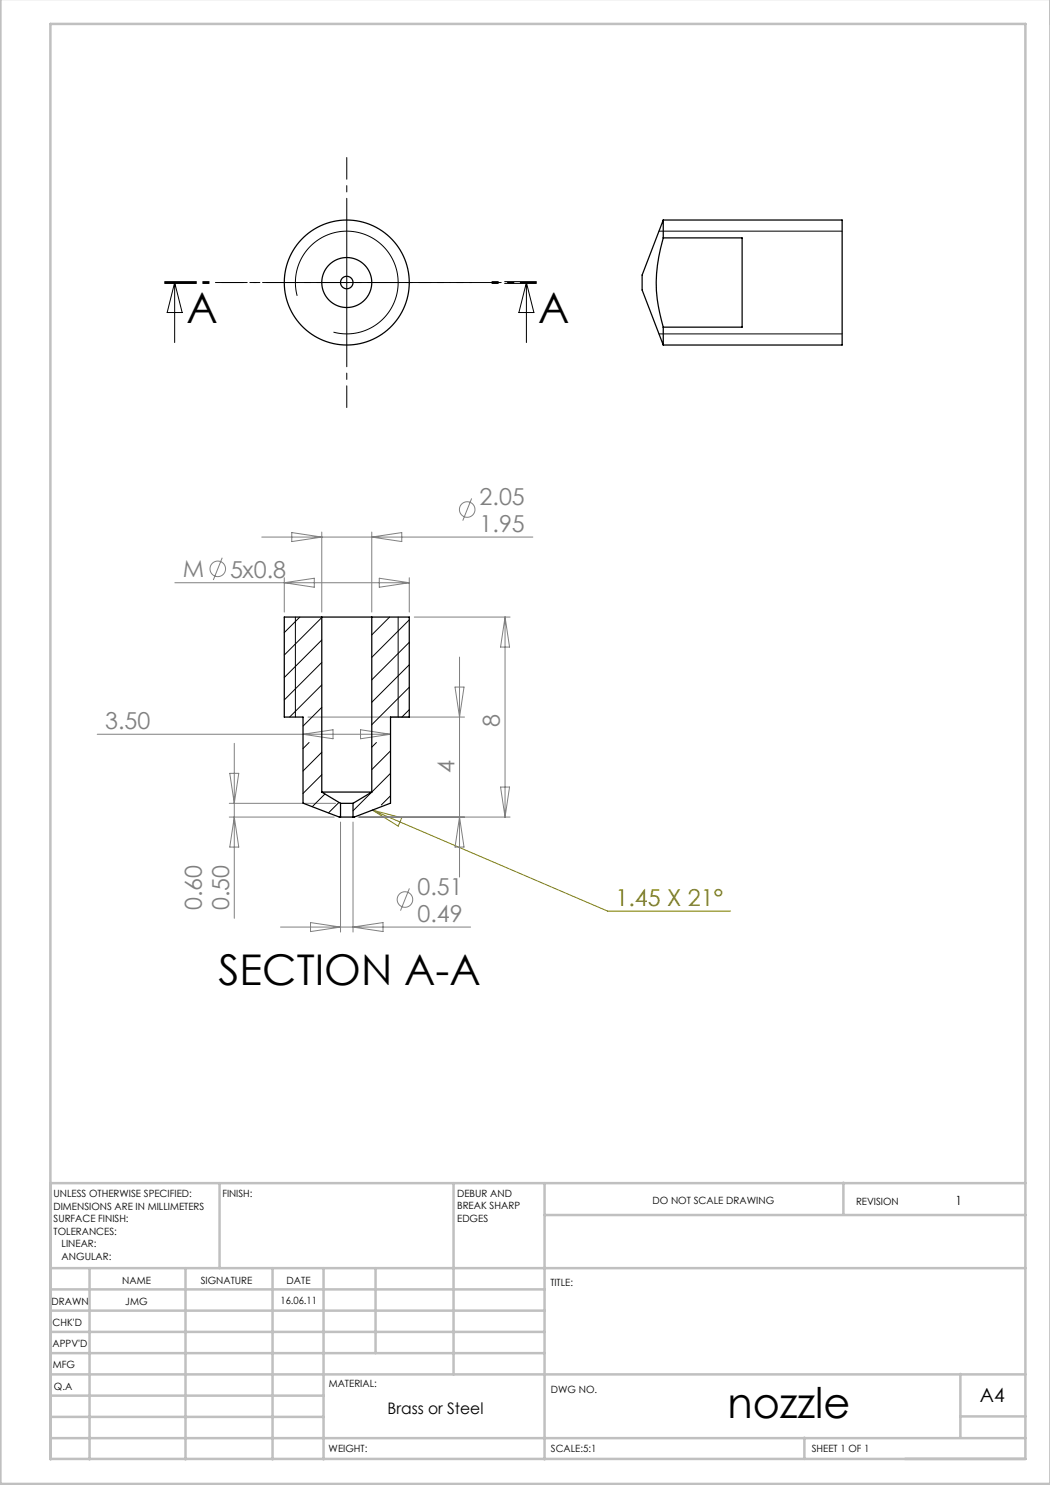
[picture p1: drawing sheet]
<svg xmlns="http://www.w3.org/2000/svg" width="210mm" height="297mm" viewBox="0 0 210 297" stroke-linecap="round" stroke-linejoin="round" font-family="sans-serif">
<g fill="none" stroke="#808080" stroke-width=".2">
<path d="M94.3 99.7l-1.7 4.4M35 116.5h46.9M44.4 111.5l-1.7 4.5M52.4 107.4h54.2M56.9 115.5v6.9M56.9 116.5l6-.9v1.8zM58.4 106.5l6 .9-6 .9zM64.4 106.4v16M74.4 106.4v16M74.4 107.4l6-.9v1.8zM75.9 115.6l6 .9-6 .9zM81.9 115.5v6.9"/>
<path d="M82.9 123.4h19.1M91 137.4h1.8l-.9 6zM91.9 131.4v44M101 123.4v40M101 123.4l.9 6h-1.8zM19.4 146.9h58.7M46 154.7h1.8l-.9 6zM46.9 148.7v35M60.6 146.9l6-.9v1.8zM61.6 143.4h31.3M72.1 146l6 .9-6 .9zM100.1 157.4h1.8l-.9 6z"/>
<path d="M45.9 163.4h21M45.9 160.7h21.2M46.9 163.4l.9 6h-1.8zM68.1 164.4v22M70.6 164.4v22M71.6 163.4h30.4M81.9 177.7l-1.8 4.4M91.9 163.4l.9 6h-1.8zM56.1 185.4h38M62.1 184.5l6 .9-6 .9zM70.6 185.4l6-.9v1.8z"/>
<circle cx="43.6" cy="113.8" r="1.56"/>
<circle cx="93.4" cy="101.9" r="1.56"/>
<circle cx="81" cy="179.9" r="1.56"/>
</g>
<g fill="none" stroke="#000" stroke-width=".2">
<path d="M34.9 56.5v12M34.9 56.5l1.5 6h-3zM56.9 56.5h25M59.4 59.2a10.3 10.3 0 0 1 9.1-12.9 10.3 10.3 0 0 1 11.1 11.1 10.3 10.3 0 0 1-12.9 9M69.4 44v25M105.3 56.5l1.5 6h-3zM105.3 56.5v12M131.8 46.2h36.6M131.8 66.8h36.6M59.1 123.4v20M60 123.4l-3.1 3.1M64.4 123.5l-7.5 7.5"/>
<path d="M64.4 128l-7.5 7.5M64.4 132.5l-7.5 7.5M64.4 137l-6.5 6.4M77.9 123.4l-3.5 3.6M79.6 123.4v20M81.9 124l-7.5 7.5M81.9 128.5l-7.5 7.5M81.9 133l-7.5 7.5M81.9 137.4l-7.5 7.5M61.8 148.5l-1.2 1.2M64.4 141.5l-3.8 3.7M64.4 150.5l-3.8 3.7"/>
<path d="M64.4 154.9l-3.8 3.8M65 158.8l-2.6 2.5M75.3 148.5l-.9 .9M78.1 154.7l-7.5 7.5M78.1 150.2l-3.7 3.7M78.1 159.2l-1.8 1.8M81.9 141.9l-1.5 1.5M67.8 160.5l-2.1 2.1"/>
</g>
<path d="M32.9 56.5h74.4M32.9 56.7h10M32.9 56.3h10M107.3 56.7h-10M107.3 56.3h-10" fill="none" stroke="#000" stroke-width=".2" stroke-dasharray="6.3 1.3 1.3 1.3"/>
<g fill="none" stroke="#c0c0c0" stroke-width=".5">
<path d="M.1 -.1v296.9h210M10.1 236.6h195M43.9 236.6v17M90.7 236.6v38.3M108.9 236.6v55.3M168.7 236.5v6.4M10.1 257.9h98.8M10.1 253.6h195M17.9 253.6v38.3M37.1 253.6v38.3M54.5 253.6v38.3M64.7 253.6v38.3"/>
<path d="M75.1 253.6v17M108.9 243h96.2M10.1 270.6h98.8M10.1 266.4h98.8M10.1 262.1h98.8M10.1 279.1h54.6M10.1 274.9h195M192.1 274.8v12.7M10.1 291.8h195v-287h-195v287.1M10.1 283.4h54.6M10.1 287.6h195M160.9 287.5v4.3"/>
<path d="M192.1 283.3h13"/>
</g>
<path d="M74.5 162l5.8 1.6-.7 1.6zM74.5 162l47 20.2h24.6" fill="none" stroke="#808000" stroke-width=".2"/>
<path d="M56.9 56.5h-12.5M69.4 44v-12.5M81.9 56.5h12.5M69.4 69v12.5" fill="none" stroke="#000" stroke-width=".2" stroke-dasharray="15.2 1.3 1.3 1.3" stroke-dashoffset="10.9"/>
<g fill="none" stroke="#000" stroke-width=".25">
<path d="M132.6 44v3.6M132.6 47.6h15.8v17.8h-15.8M132.6 44h35.8v25h-35.8M132.6 44l-4.2 11v3l4.2 11M132.6 47.6a29 29 0 0 0 0 17.8M132.6 65.4v3.6M64.4 123.4h10M64.4 123.4h-7.5v20h3.7v17.2l7.5 2.8M64.4 123.4v35M74.4 123.4h7.5v20h-3.8v17.2l-7.5 2.8M74.4 123.4v35M64.4 158.4h10"/>
<path d="M64.4 158.4l3.7 2.3M74.4 158.4l-3.8 2.3M68.1 160.7h2.5M68.1 163.4h2.5M68.1 160.7v2.7M70.6 160.7v2.7"/>
<circle cx="69.4" cy="56.5" r="5"/>
<circle cx="69.4" cy="56.5" r="12.5"/>
<circle cx="69.4" cy="56.5" r="1.25"/>
</g>
<g font-size="8.5">
<text x="37.3" y="64.7">A</text>
<text x="107.7" y="64.7">A</text>
<text x="43.7" y="197">SECTION A-A</text>
<text x="145.5" y="283.5">nozzle</text>
</g>
<g font-size="4.7" fill="#808080">
<text x="95.9" y="100.9">2.05</text>
<text x="95.9" y="106.4">1.95</text>
<text x="36.6" y="115.5">M</text>
<text x="46" y="115.5">5x0.8</text>
<text x="21" y="145.8">3.50</text>
<text x="100" y="145.5" transform="rotate(-90 100 145.5)">8</text>
<text x="90.9" y="154.7" transform="rotate(-90 90.9 154.7)">4</text>
<text x="83.5" y="178.9">0.51</text>
<text x="40.4" y="182.1" transform="rotate(-90 40.4 182.1)">0.60</text>
<text x="45.8" y="182.1" transform="rotate(-90 45.8 182.1)">0.50</text>
<text x="83.5" y="184.4">0.49</text>
</g>
<text font-size="4.7" fill="#808000" x="123.1" y="181.2">1.45 X 21°</text>
<text font-size="3.9" x="196" y="280.4">A4</text>
<text font-size="3.2" x="77.5" y="282.8">Brass or Steel</text>
<text font-size="2.5" x="191.1" y="240.9">1</text>
<g font-size="2">
<text x="10.7" y="239.5">UNLESS OTHERWISE SPECIFIED:</text>
<text x="44.5" y="239.5">FINISH:</text>
<text x="91.4" y="239.4">DEBUR AND</text>
<text x="10.7" y="242">DIMENSIONS ARE IN MILLIMETERS</text>
<text x="10.7" y="244.5">SURFACE FINISH:</text>
<text x="91.4" y="241.9">BREAK SHARP</text>
<text x="91.4" y="244.4">EDGES</text>
<text x="130.5" y="240.8">DO NOT SCALE DRAWING</text>
<text x="171.2" y="241">REVISION</text>
<text x="10.7" y="247">TOLERANCES:</text>
<text x="12.3" y="249.5">LINEAR:</text>
<text x="12.3" y="252">ANGULAR:</text>
<text x="24.4" y="256.9">NAME</text>
<text x="40.1" y="256.8">SIGNATURE</text>
<text x="57.3" y="256.8">DATE</text>
<text x="110.1" y="257.1">TITLE:</text>
<text x="10.3" y="260.9">DRAWN</text>
<text x="25.1" y="261">JMG</text>
<text x="56.1" y="260.8">16.06.11</text>
<text x="10.5" y="269.3">APPV'D</text>
<text x="10.5" y="265.2">CHK'D</text>
<text x="10.6" y="273.6">MFG</text>
<text x="10.8" y="278">Q.A</text>
<text x="65.8" y="277.4">MATERIAL:</text>
<text x="110.2" y="278.5">DWG NO.</text>
<text x="65.7" y="290.4">WEIGHT:</text>
<text x="110.2" y="290.5">SCALE:5:1</text>
<text x="162.4" y="290.4">SHEET 1 OF 1</text>
</g>
</svg>
